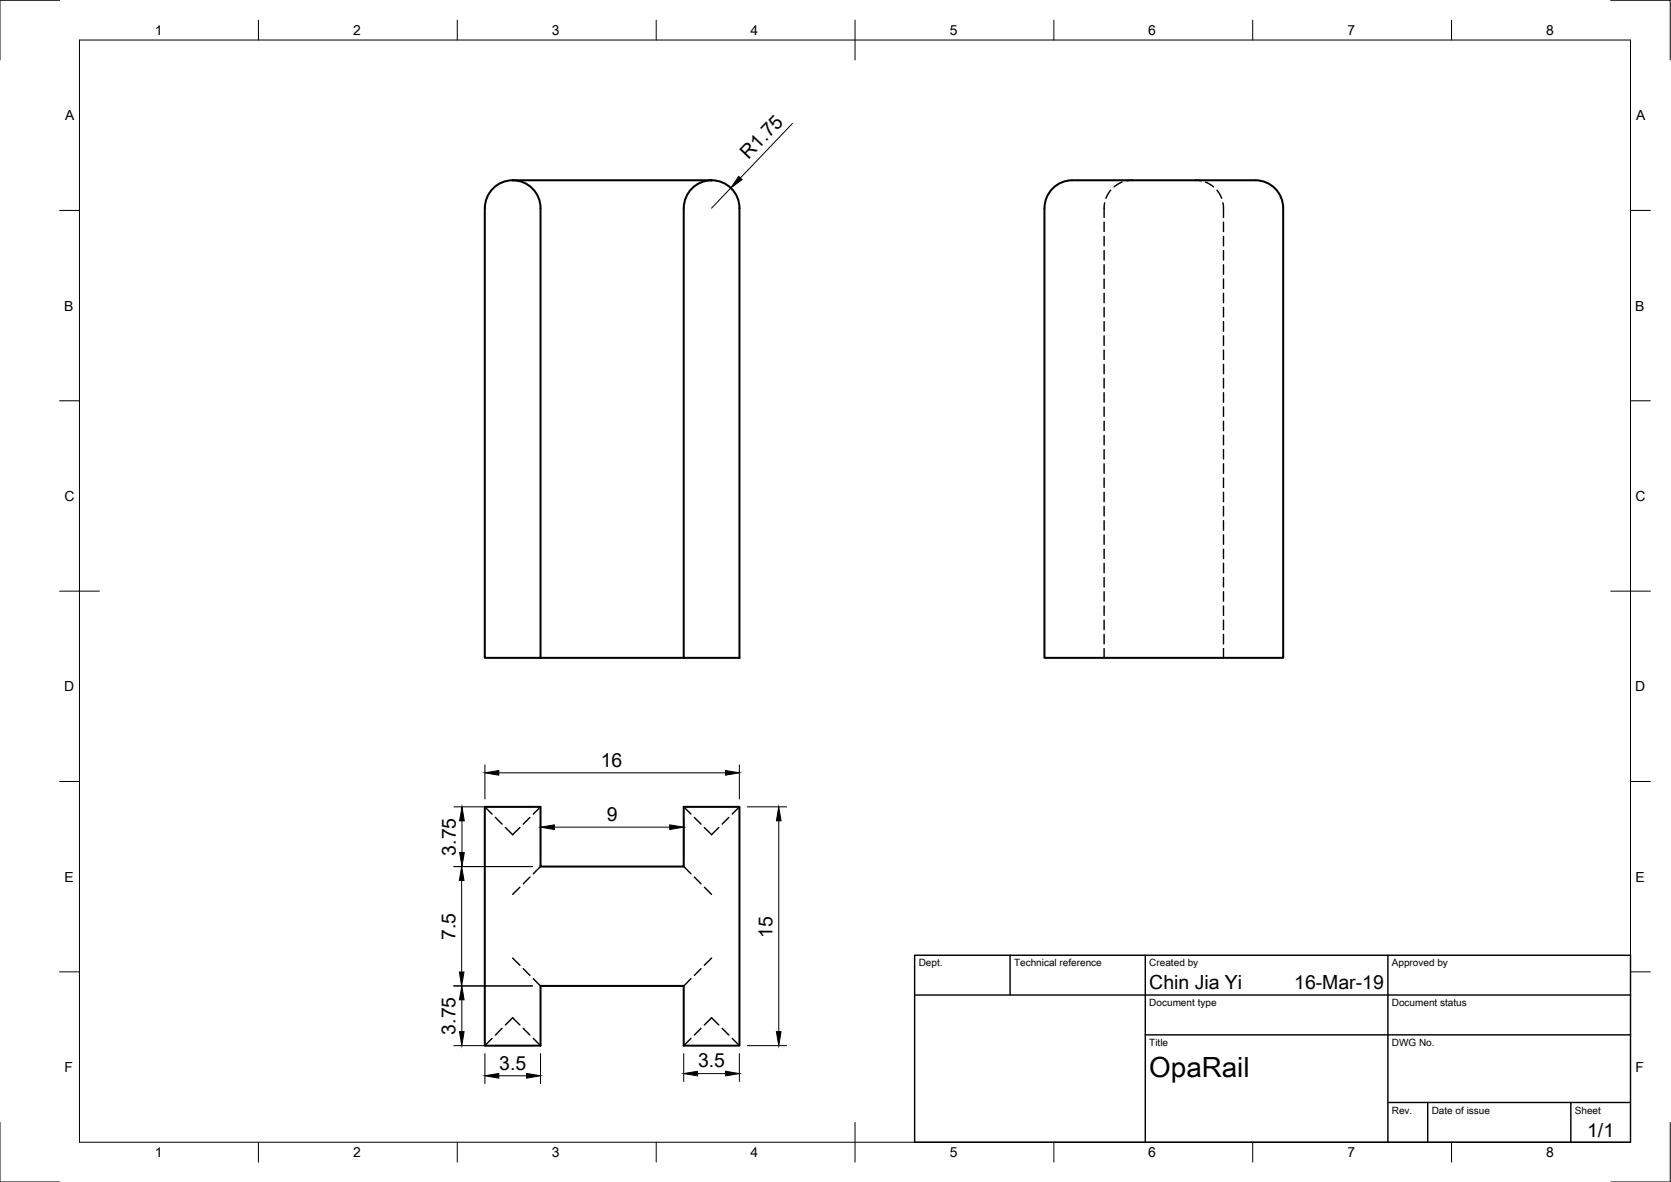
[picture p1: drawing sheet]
<svg xmlns="http://www.w3.org/2000/svg" width="420mm" height="297mm" viewBox="0 0 420 297" stroke-linecap="round" stroke-linejoin="round" font-family="sans-serif">
<!-- layer: Visible -->
<path d="M128.9 45.3h50M128.9 45.3a7 7 0 0 1 7 7v113h-14v-113M128.9 45.3a7 7 0 0 0-7 7M265 47a7 7 0 0 1 4.6-1.7h46a7 7 0 0 1 7 7v113h-60v-113a7 7 0 0 1 2.4-5.3zM135.9 165.3h36v-113a7 7 0 0 1 7-7 7 7 0 0 1 7 7v113h-14M121.9 202.8h14v15h36v-15h14v60h-14v-15h-36v15h-14z" fill="none" stroke="#000" stroke-width=".51"/>
<!-- layer: Hidden -->
<g fill="none" stroke="#000" stroke-width=".36">
<path d="M277.6 55.8v2.4M277.6 59.4v2.4M277.7 51l-.1 3.6M279.3 47.8l-1.2 2M282.2 45.7l-2.1 1.3M284.6 45.3l-1.3 .1M300.6 45.3l1.4 .1M303.1 45.7l2 1.3M306 47.8l1.2 2M307.5 51l.1 3.6M307.6 55.8v2.4M307.6 59.4v2.4"/>
<path d="M277.6 63v2.3M277.6 66.5v2.4M277.6 70.1v2.4M277.6 73.7v2.4M277.6 77.3v2.3M307.6 63v2.3M307.6 66.5v2.4M307.6 70.1v2.4M307.6 73.7v2.4M307.6 77.3v2.3M277.6 80.8v2.4M277.6 84.4v2.4"/>
<path d="M277.6 88v2.3M277.6 91.6v2.3M277.6 95.1v2.4M277.6 98.7v2.4M307.6 80.8v2.4M307.6 84.4v2.4M307.6 88v2.3M307.6 91.6v2.3M307.6 95.1v2.4M307.6 98.7v2.4M277.6 102.3v2.3M277.6 105.8v2.4"/>
<path d="M277.6 109.4v2.4M277.6 113v2.4M277.6 116.6v2.3M307.6 102.3v2.3M307.6 105.8v2.4M307.6 109.4v2.4M307.6 113v2.4M307.6 116.6v2.3M277.6 120.1v2.4M277.6 123.7v2.4M277.6 127.3v2.4M277.6 130.8v2.4"/>
<path d="M277.6 134.4v2.4M277.6 138v2.4M307.6 120.1v2.4M307.6 123.7v2.4M307.6 127.3v2.4M307.6 130.8v2.4M307.6 134.4v2.4M307.6 138v2.4M277.6 141.5v2.4M277.6 145.1v2.4M277.6 148.7v2.4M277.6 152.3v2.4"/>
<path d="M277.6 155.8v2.4M277.6 159.4v2.4M307.6 141.5v2.4M307.6 145.1v2.4M307.6 148.7v2.4M307.6 152.3v2.4M307.6 155.8v2.4M307.6 159.4v2.4M277.6 163v2.3M307.6 163v2.3M121.9 202.8l1.8 1.8M124.6 205.4l1.6 1.7"/>
<path d="M127.1 207.9l1.8 1.9 1.8-1.9M133.2 205.4l-1.6 1.7M135.9 202.8l-1.8 1.8M135.9 217.8l-1.8 1.8M171.9 217.8l1.8 1.8M171.9 202.8l1.8 1.8M174.6 205.4l1.7 1.7M177.1 207.9l1.8 1.9 1.8-1.9M183.3 205.4l-1.7 1.7M185.9 202.8l-1.8 1.8M130.7 223l-1.8 1.8M133.2 220.4l-1.6 1.7"/>
<path d="M174.6 220.4l1.7 1.7M177.1 223l1.8 1.8M126.2 258.4l-1.6 1.7M127.1 257.6l1.8-1.8 1.8 1.8M128.9 240.8l1.8 1.8M131.6 258.4l1.6 1.7M131.6 243.4l1.6 1.7M134.1 245.9l1.8 1.9M173.7 245.9l-1.8 1.9M176.3 258.4l-1.7 1.7M176.3 243.4l-1.7 1.7M177.1 257.6l1.8-1.8 1.8 1.8"/>
<path d="M178.9 240.8l-1.8 1.8M181.6 258.4l1.7 1.7M123.7 260.9l-1.8 1.9M134.1 260.9l1.8 1.9M173.7 260.9l-1.8 1.9M184.1 260.9l1.8 1.9"/>
</g>
<!-- layer: Border -->
<g fill="none" stroke="#000" stroke-width=".25">
<path d="M15 .1h-15v15M20 10.1h390v276.9h-390zM65 5.1v5M115 5.1v5M165 5.1v5M215 5.1v10M265 5.1v5M315 5.1v5M365 5.1v5M405 .1h15v15M15 52.9h5M410 52.9h5"/>
<path d="M15 100.7h5M410 100.7h5M15 148.6h10M405 148.6h10M15 196.4h5M410 196.4h5M15 244.2h5M410 244.2h5M0 282.1v14.9h15M65 287v5M115 287v5M165 287v5"/>
<path d="M215 282.1v9.9M265 287v5M315 287v5M365 287v5M420 282.1v14.9h-15"/>
</g>
<!-- layer: TitleBlock -->
<path d="M230 240.1h180v46.9h-180zM230 250h180M254 240.1v9.9M288 240.1v46.9M349 240.1v46.9M288 260.1h122M349 277.1h61M359 277.1v9.9M395 277.1v9.9" fill="none" stroke="#000" stroke-width=".36"/>
<!-- layer: Dimensions -->
<g fill="none" stroke="#000" stroke-width=".25">
<path d="M199.3 31l-13.1 13.7M183.7 47.3l-4.8 5M121.9 192.2v8.6M125.4 194.2h57M185.9 192.2v8.6M114.1 217.8h19.8M114.2 202.8h19.7M116.2 206.3v8M135.9 205.9v9.9M139.4 207.9h29M171.9 205.9v9.9M187.9 202.8h9.9"/>
<path d="M195.8 206.3v53M116.1 221.3v23M114.1 247.8h19.8M116.1 251.3v8M114.1 262.8h19.8M121.9 264.8v7.5M125.4 270.3h7M135.9 264.8v7.5M171.9 264.8v7M175.4 269.8h7M185.9 264.8v7M187.9 262.8h9.9"/>
</g>
<g fill="#000" stroke="#000" stroke-width=".25">
<path d="M185.7 44.3l.9 .8-2.9 2.2zM121.9 194.2l3.5-.6v1.2zM182.4 193.6l3.5 .6-3.5 .6zM115.6 214.3h1.1l-.5 3.5zM116.2 202.8l.5 3.5h-1.1zM135.9 207.9l3.5-.6v1.2zM168.4 207.3l3.5 .6-3.5 .6zM195.8 202.8l.6 3.5h-1.2zM116.1 217.8l.6 3.5h-1.2zM115.5 244.3h1.2l-.6 3.5zM116.1 247.8l.6 3.5h-1.2zM115.5 259.3h1.2l-.6 3.5z"/>
<path d="M195.2 259.3h1.2l-.6 3.5zM121.9 270.3l3.5-.5v1.1zM132.4 269.8l3.5 .5-3.5 .6zM171.9 269.8l3.5-.6v1.2zM182.4 269.2l3.5 .6-3.5 .6z"/>
</g>
<text font-size="7" x="289" y="270.6">OpaRail</text>
<g font-size="4.9">
<text x="188.2" y="40.3" transform="rotate(-46 188.2 40.3)">R1.75</text>
<text x="151" y="192.7">16</text>
<text x="152.5" y="206.3">9</text>
<text x="114.6" y="215" transform="rotate(-90 114.6 215)">3.75</text>
<text x="114.5" y="236.2" transform="rotate(-90 114.5 236.2)">7.5</text>
<text x="194.2" y="235.7" transform="rotate(-90 194.2 235.7)">15</text>
<text x="289" y="248.5">Chin Jia Yi</text>
<text x="325.4" y="248.5">16-Mar-19</text>
<text x="114.6" y="260" transform="rotate(-90 114.6 260)">3.75</text>
<text x="125.5" y="268.8">3.5</text>
<text x="175.5" y="268.2">3.5</text>
<text x="399.1" y="285.7">1/1</text>
</g>
<g font-size="3.5">
<text x="39" y="8.8">1</text>
<text x="88.8" y="8.8">2</text>
<text x="138.8" y="8.8">3</text>
<text x="188.7" y="8.8">4</text>
<text x="238.8" y="8.8">5</text>
<text x="288.7" y="8.8">6</text>
<text x="338.8" y="8.8">7</text>
<text x="388.8" y="8.8">8</text>
<text x="16.4" y="30.2">A</text>
<text x="411.4" y="30.2">A</text>
<text x="16.2" y="78">B</text>
<text x="411.2" y="78">B</text>
<text x="16.2" y="125.9">C</text>
<text x="411.2" y="125.9">C</text>
<text x="16.2" y="173.7">D</text>
<text x="411.2" y="173.7">D</text>
<text x="16.2" y="221.6">E</text>
<text x="411.2" y="221.6">E</text>
<text x="16.2" y="269.4">F</text>
<text x="411.2" y="269.4">F</text>
<text x="39" y="290.8">1</text>
<text x="88.8" y="290.8">2</text>
<text x="138.8" y="290.8">3</text>
<text x="188.7" y="290.8">4</text>
<text x="238.8" y="290.8">5</text>
<text x="288.7" y="290.8">6</text>
<text x="338.8" y="290.8">7</text>
<text x="388.8" y="290.8">8</text>
</g>
<g font-size="2.5">
<text x="231" y="242.9">Dept.</text>
<text x="255" y="242.9">Technical reference</text>
<text x="289" y="242.9">Created by</text>
<text x="350" y="242.9">Approved by</text>
<text x="289" y="252.8">Document type</text>
<text x="350" y="252.8">Document status</text>
<text x="289" y="262.9">Title</text>
<text x="350" y="262.9">DWG No.</text>
<text x="350" y="279.9">Rev.</text>
<text x="360" y="279.9">Date of issue</text>
<text x="396" y="279.9">Sheet</text>
</g>
</svg>
